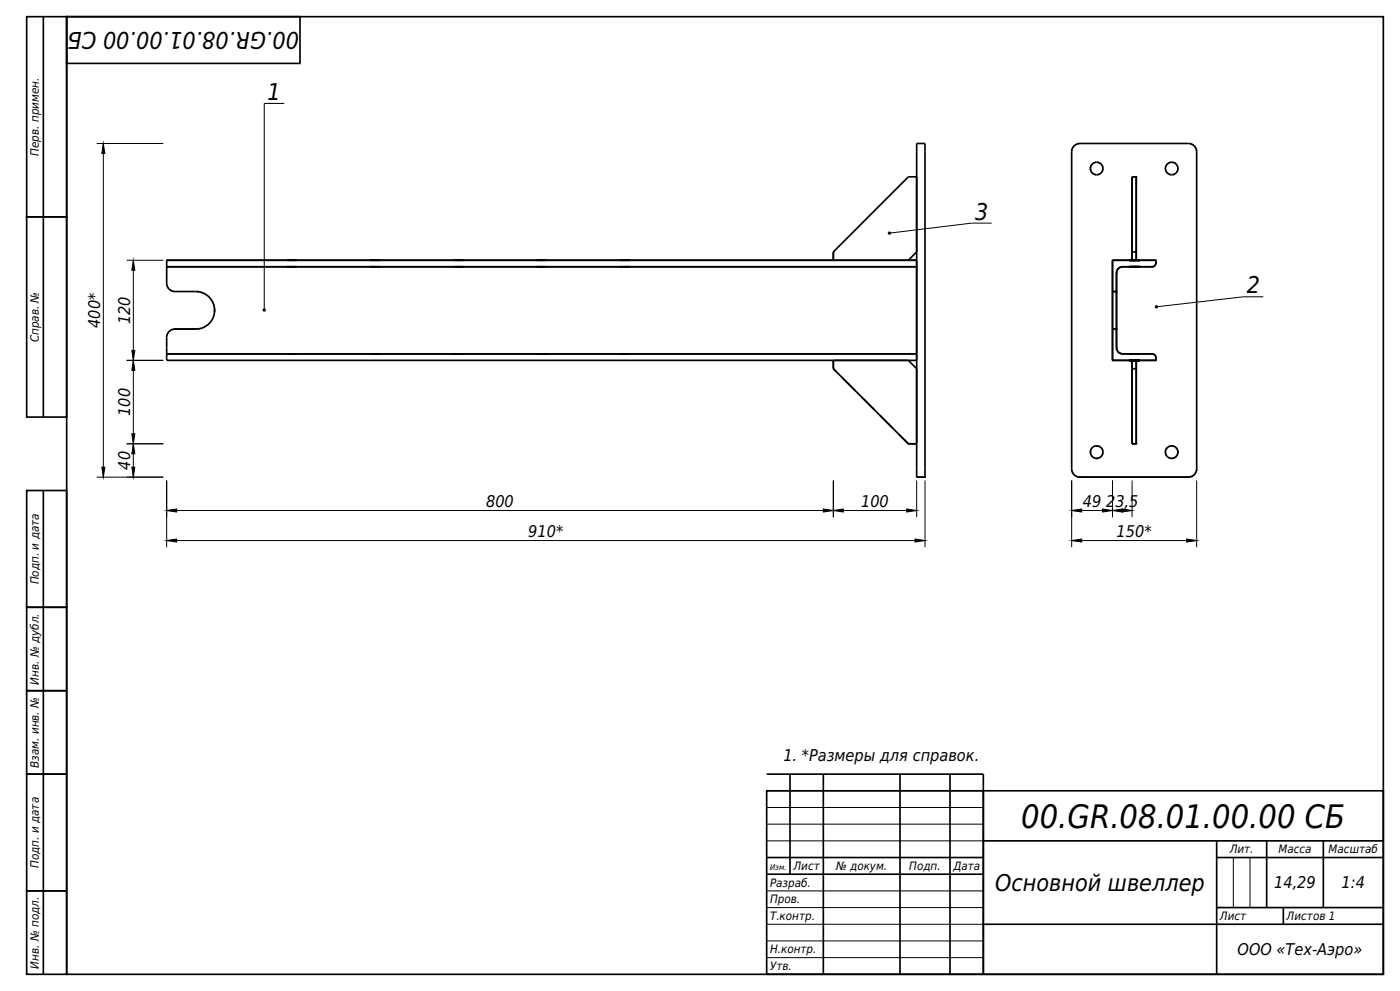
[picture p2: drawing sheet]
<svg xmlns="http://www.w3.org/2000/svg" width="420mm" height="297mm" viewBox="0 0 420 297" stroke-linecap="round" stroke-linejoin="round" font-family="sans-serif">
<g fill="none" stroke="#000" stroke-width=".5">
<path d="M8 5h12v60h-12zM13 5v120M20 5h395v287h-395zM20 5h70v14h-70zM321.6 44.8v.2M321.8 44.3h.1M322 44.1l-.1 .1M322.7 43.4l-.1 .1M322.8 43.3h.1M323.5 43.1h-.2M327.1 50.6l.1 .4M327.2 50.1l-.1 .3"/>
<path d="M327.3 51.2v.1M327.3 49.7v.1M327.4 51.4v.1M327.4 49.5v.1M327.7 51.8l.1 .2M328.1 48.9h-.1M328.1 52.2h.1M328.3 48.8h-.1M328.5 52.3h.2M328.8 48.6l-.2 .1M329.2 48.6l.3 .1M329.5 52.3h-.2"/>
<path d="M329.7 48.8h.1M329.9 52.2h-.1M329.9 48.9h.1M330.2 51.9v.1M330.3 49.2l.2 .1M330.3 51.8h.1M330.5 51.7h-.1M330.7 49.6v.1M330.7 51.3v.1M330.8 50v.2M330.8 50.8v.2M349.6 50.4v.2"/>
<path d="M349.7 51v.1M349.7 49.9v.1M349.8 51.3v.1M349.8 49.6v.1M349.9 51.5l.1 .1M350 49.4l-.1 .1M350.1 49.2v.1M350.3 51.9v.1M350.3 49v.1M350.5 52.1h.1M350.7 52.2h.1M350.8 48.8h-.1"/>
<path d="M350.9 52.3h.3M351.3 48.6l-.3 .1M351.7 48.6l.3 .1M352.1 52.3h-.3M352.2 48.8h.1M352.3 52.2h.1M352.4 48.9h.1M352.5 52.1h.1M353.2 51.4l-.1 .1M353.3 49.9h.1M353.3 51.1l-.1 .2M353.4 50.2v.6"/>
<path d="M357.1 43.1h.1M357.4 43.2h.1M357.6 43.3h.1M357.9 43.4v.1M358.5 44l.1 .2M358.7 44.3v.1M358.8 44.6l.1 .1M358.9 44.9l.1 .3M8 65h12v60h-12zM50 80v5.2l.3 .8 .6 .8 1.4 .6h6.4l1.6 .2 2.1 1.1 1.4 1.8 .4 1.2 .2 1.5-.3 1.5-.5 1.2-.9 1.1-1.3 1-1.1 .4-1.6 .2M50 78v2M50 78h200"/>
<path d="M50 78h224.9h-2.3M50 80h225M86 78h1.5zM86 80h1.5zM87.5 80h1.5zM87.5 78h1.5zM111 78h1.5zM111 80h1.5zM112.5 80h1.5zM112.5 78h1.5zM136 78h1.5zM136 80h1.5z"/>
<path d="M137.5 80h1.5zM137.5 78h1.5zM161 78h1.5zM161 80h1.5zM162.5 80h1.5zM162.5 78h1.5zM186 78h1.5zM186 80h1.5zM187.5 80h1.5zM187.5 78h1.5zM250 75.5l22.5-22.5h1.8a.51 .51 0 0 1 .6 0 .51 .51 0 0 1 .1 .7v21.1a2.21 2.21 0 0 1-1.1 1.8l-.9 .9a2.27 2.27 0 0 1-2.1 .5h-20.1a.51 .51 0 0 1-.7 0 .51 .51 0 0 1-.1-.7zM275 80v26"/>
<path d="M275 78.1v1.9M333.7 78v9.4M333.7 78h13.1M333.7 78h5.9M333.7 78v30M338.9 79.9h3M338.9 78.1h3M339.6 75.5v-21.7a.53 .53 0 0 1 0-.6 .53 .53 0 0 1 .6-.2 .47 .47 0 0 1 .7 0 .47 .47 0 0 1 0 .7v21.8M339.6 75.5h1.3M339.6 75.5v2.5M339.6 78h1.3M339.6 75.5h.1"/>
<path d="M340.9 75.5v2.5M340.9 78h5.9M346.8 78l-.1 1.3-.7 .6-9.6 .1-1 .6-.4 1.2M50.1 85.4v.2M50.3 86.1h.1M50.3 99.9v.1M50.4 86.2l.1 .1M50.5 99.7h-.1M50.6 99.5l-.1 .1M50.9 99.2l-.1 .1M51.1 86.9l.1 .1M51.1 99.1h-.1"/>
<path d="M51.3 87v.1M51.4 98.9h-.1M51.5 87.2h.2M51.8 98.7l-.1 .1M51.8 87.3h.2M52.5 98.6l-.5 .1M52.5 98.6h6.2M52.5 98.6l-1.4 .5-1 1.2-.1 5.8M59.1 98.6h-.4M59.2 87.4h.3M59.9 98.5h-.2M60 87.5l.1 .1"/>
<path d="M60.4 98.4h-.2M60.4 87.6l.1 .1M60.7 98.3h.1M60.8 87.8h.1M61.2 98v.1M61.5 88.1l.1 .1M61.7 97.8h.1M61.8 88.3l.1 .1M62.2 88.6h.1M62.7 97l-.1 .1M63.1 89.5h.1M63.4 89.8v.1"/>
<path d="M63.5 95.9v.1M63.6 90.2l.1 .1M63.7 90.4l.1 .1M63.9 90.7h.1M64 90.9v.1M64 95h.1M64.1 91.3v.1M64.1 94.6v.1M64.2 91.6l.1 .3M64.3 94.1l-.1 .2M64.3 92.3v1.3M333.7 98.6v9.4"/>
<path d="M333.7 87.4v11.2M333.7 98.6h1.3M333.7 87.4h1.3M335 81.8v5.6M335 98.6v5.6M335 81.8v22.4M335 87.4v11.2M50 106.1h225v1.1a.56 .56 0 0 1 0 .7 .56 .56 0 0 1-.8 .1h-223.4a.53 .53 0 0 1-.6 0 .53 .53 0 0 1-.2-.6zM50 106.1h224.9M50.1 100.4v.2M50.2 100.1v.1M86 106.1h1.5z"/>
<path d="M87.5 106.1h1.5zM111 106.1h1.5zM112.5 106.1h1.5zM136 106.1h1.5zM137.5 106.1h1.5zM161 106.1h1.5zM162.5 106.1h1.5zM186 106.1h1.5zM187.5 106.1h1.5zM250 110.5l22.5 22.5M250 110.5l.9 .9M250 108.1v2.4"/>
<path d="M250.1 108h22.4l2 2a2.27 2.27 0 0 1 .5 2.1v20.8M252.8 113.3l3.8 3.8M258.5 119l3.7 3.7M273.4 108.9l.1 .1M333.7 108h5.8M333.7 108h13.1M335 104.2l.4 1.2 1 .6 9.6 .1 .7 .6 .1 1.3M338.9 107.9h3M338.9 106.1h3M339.6 110.5v21.7a.53 .53 0 0 0 0 .6 .53 .53 0 0 0 .6 .2 .47 .47 0 0 0 .7 0 .47 .47 0 0 0 0-.7v-21.8M339.6 110.5h1.3M339.6 110.5v-1.7a.53 .53 0 0 1 0-.6 .53 .53 0 0 1 .6-.2 .47 .47 0 0 1 .7 0 .47 .47 0 0 1 0 .7v1.8"/>
<path d="M339.6 108.1v2.4M339.6 110.5h.1M340.9 108.1v2.4M341 108h5.8M264 124.5l3.9 3.9M269.7 130.2l2.8 2.8M272.5 133h2.4M327.1 135.6l.1 .4M327.2 135l-.1 .4M327.3 136.2v.1M327.3 134.7v.1M327.4 134.5v.1"/>
<path d="M327.5 136.7h.1M327.7 136.9h.1M327.9 137l.1 .1M328.1 137.2h.1M328.4 137.3h.1M328.4 133.7h.1M328.9 137.4h.1M329 133.6h.3M329 133.6l1.3 .6 .6 1.2-.6 1.4-1.3 .6M329 133.6l-1.3 .6-.6 1.2 .2 .8 .4 .6 1.3 .6M329 133.6h-.3M329.1 137.4h-.1"/>
<path d="M329.6 133.7l.2 .1M329.6 137.3h-.1M329.9 133.8l.1 .1M329.9 137.2h-.1M330.1 137l-.1 .1M330.5 136.7h-.1M330.6 134.5h.1M330.6 136.5h.1M330.7 134.7h.1M330.7 136.3h.1M330.8 134.9v.3M330.8 135.8v.3"/>
<path d="M349.6 135.4v.2M349.7 136l.1 .2M349.8 134.8l-.1 .2M349.8 136.3l.1 .1M349.9 134.6l-.1 .1M350.2 134.1l-.1 .2M350.6 137.1l.1 .1M350.6 133.8v.1M350.8 137.2l.2 .1M350.9 133.7l-.1 .1M351.4 137.4h.1M351.5 133.6l.3 .1"/>
<path d="M351.5 133.6l1.3 .6 .6 1.2-.5 1.4-.6 .4-.8 .2M351.5 133.6l-1.3 .6-.6 1.2 .6 1.4 1.3 .6M351.5 133.6h-.2M351.6 137.4h-.1M352.1 133.7l.1 .1M352.2 137.2l-.2 .1M352.4 133.8v.1M352.4 137.1l-.1 .1M352.6 134h.1M352.8 134.1l.1 .1M352.9 136.8l-.2 .1M353 134.3v.1"/>
<path d="M353.1 134.6h.1M353.2 136.4h-.1M353.2 134.8l.1 .1M353.3 136.1l-.1 .1M353.3 135.2l.1 .5M8 147h12v35h-12zM13 147v145M275 143v-99.5a.39 .39 0 0 1 0-.5 .39 .39 0 0 1 .6 0h1.3a.61 .61 0 0 1 .7 .3 .61 .61 0 0 1-.1 .7v99M275 143h.1M275 143h2.5M277.5 143h.1M321.6 141.1v.1"/>
<path d="M321.7 141.4v.1M321.8 141.7h.1M321.9 141.9h.1M322 142l.1 .1M322.5 142.5h.1M322.8 142.7h.1M323.1 142.8l.2 .1M323.5 143h.5M324 143l-1-.2-.8-.6-.5-.8-.2-.9v-95l.2-.9 .5-.8 .8-.6 1-.2h32.7l1.3 .5 .9 1.2 .1 95.8-.2 1-.6 .8-.7 .5-1 .2M324 143h32.5M357 143h-.5M357.4 142.8l-.1 .1"/>
<path d="M357.6 142.7l-.1 .1M357.8 142.6l-.1 .1M358 142.5h.1M358.2 142.4h-.1M358.3 142.2l-.1 .1M358.4 142.1v.1M358.6 141.8v.1M358.7 141.7h.1M358.9 141.3l-.1 .1M359 140.7l-.1 .4M8 182h12v25h-12zM8 207h12v25h-12z"/>
<path d="M8 232h12v35h-12zM230 237h185v55h-185zM230 232h65v60M237 232v30M247 232v60M270 232v60M285 232v60M230 257h65M295 252h120M365 257h50M365 252v40M380 252v20"/>
<path d="M397 252v20M8 267h12v25h-12zM230 262h65M295 277h120M365 272h50M385 272v5"/>
<circle cx="329" cy="50.5" r="1.87"/>
<circle cx="351.5" cy="50.5" r="1.88"/>
</g>
<g fill="none" stroke="#000" stroke-width=".3">
<path d="M85.3 31h-6v61.9M29 43h20M31 43v100M38 78h11M40 78v65M297.5 66.9h-6l-24.7 3M379 89h-6l-26.1 3M38 108h11M38 133h11M29 143h20M50 144v20M50 153h225"/>
<path d="M250 144v11M275 144v11M277.5 144v20M321.5 153h18.1M321.5 144v20M333.7 144v11M339.6 144v11M359 144v20M50 162h227.5M321.5 162h37.5M230 237h65M230 252h65"/>
<path d="M230 247h65M230 242h65M370 257v15M375 257v15M230 277h65M230 272h65M230 267h65M230 292h65M230 287h65M230 282h65"/>
</g>
<g fill="#000" stroke="#000" stroke-width=".3">
<path d="M31 43l.5 3h-.9zM40 78l.4 3h-.9zM40 108l.4 3h-.9zM39.5 105h.9l-.4 3zM40 133l.4 3h-.9zM39.5 130h.9l-.4 3zM30.6 140h.9l-.5 3zM39.5 140h.9l-.4 3zM50 153l3-.5v1zM247 152.5l3 .5-3 .5zM250 153l3-.5v1zM272 152.5l3 .5-3 .5z"/>
<path d="M321.5 153l3-.5v1zM330.8 152.5l2.9 .5-2.9 .5zM333.7 153l3-.5v1zM336.6 152.5l3 .5-3 .5zM50 162l3-.5v.9zM274.5 161.5l3 .5-3 .4zM321.5 162l3-.5v.9zM356 161.5l3 .5-3 .4z"/>
</g>
<g fill="#000">
<circle cx="266.8" cy="69.9" r=".5"/>
<circle cx="79.3" cy="92.9" r=".5"/>
<circle cx="346.9" cy="92" r=".5"/>
</g>
<text font-size="9.7" x="306.4" y="248">00.GR.08.01.00.00 СБ</text>
<g font-size="6.9">
<text x="89.7" y="9.5" transform="rotate(-180 89.7 9.5)">00.GR.08.01.00.00 СБ</text>
<text x="80.3" y="30">1</text>
<text x="292.5" y="65.9">3</text>
<text x="374" y="87.9">2</text>
<text x="298.5" y="267">Основной швеллер</text>
</g>
<g font-size="4.9">
<text x="30" y="98.3" transform="rotate(-90 30 98.3)">400*</text>
<text x="39" y="97.2" transform="rotate(-90 39 97.2)">120</text>
<text x="39" y="124.7" transform="rotate(-90 39 124.7)">100</text>
<text x="39" y="140.8" transform="rotate(-90 39 140.8)">40</text>
<text x="145.8" y="152">800</text>
<text x="258.3" y="152">100</text>
<text x="324.8" y="152">49</text>
<text x="331.8" y="152">23,5</text>
<text x="158.5" y="161">910*</text>
<text x="335" y="161">150*</text>
<text x="235" y="228">1. *Размеры для справок.</text>
<text x="382.2" y="266.3">14,29</text>
<text x="402.5" y="266.3">1:4</text>
<text x="371.3" y="286.3">ООО «Тех-Аэро»</text>
</g>
<g font-size="3.5">
<text x="11.6" y="46.7" transform="rotate(-90 11.6 46.7)">Перв. примен.</text>
<text x="11.6" y="102.6" transform="rotate(-90 11.6 102.6)">Справ. №</text>
<text x="11.6" y="175.1" transform="rotate(-90 11.6 175.1)">Подп. и дата</text>
<text x="11.6" y="205.2" transform="rotate(-90 11.6 205.2)">Инв. № дубл.</text>
<text x="11.6" y="230.1" transform="rotate(-90 11.6 230.1)">Взам. инв. №</text>
<text x="368.9" y="255.8">Лит.</text>
<text x="383.5" y="255.8">Масса</text>
<text x="398.6" y="255.8">Масштаб</text>
<text x="11.6" y="260.1" transform="rotate(-90 11.6 260.1)">Подп. и дата</text>
<text x="238" y="260.8">Лист</text>
<text x="250.8" y="260.8">№ докум.</text>
<text x="272.8" y="260.8">Подп.</text>
<text x="231" y="265.8">Разраб.</text>
<text x="231" y="270.8">Пров.</text>
<text x="231" y="275.8">Т.контр.</text>
<text x="366" y="275.8">Лист</text>
<text x="386" y="275.8">Листов 1</text>
<text x="231" y="285.8">Н.контр.</text>
<text x="11.6" y="290.3" transform="rotate(-90 11.6 290.3)">Инв. № подл.</text>
<text x="231" y="290.8">Утв.</text>
</g>
<text font-size="3.4" x="286" y="260.8">Дата</text>
<text font-size="2.4" x="231" y="260.8">Изм.</text>
</svg>
